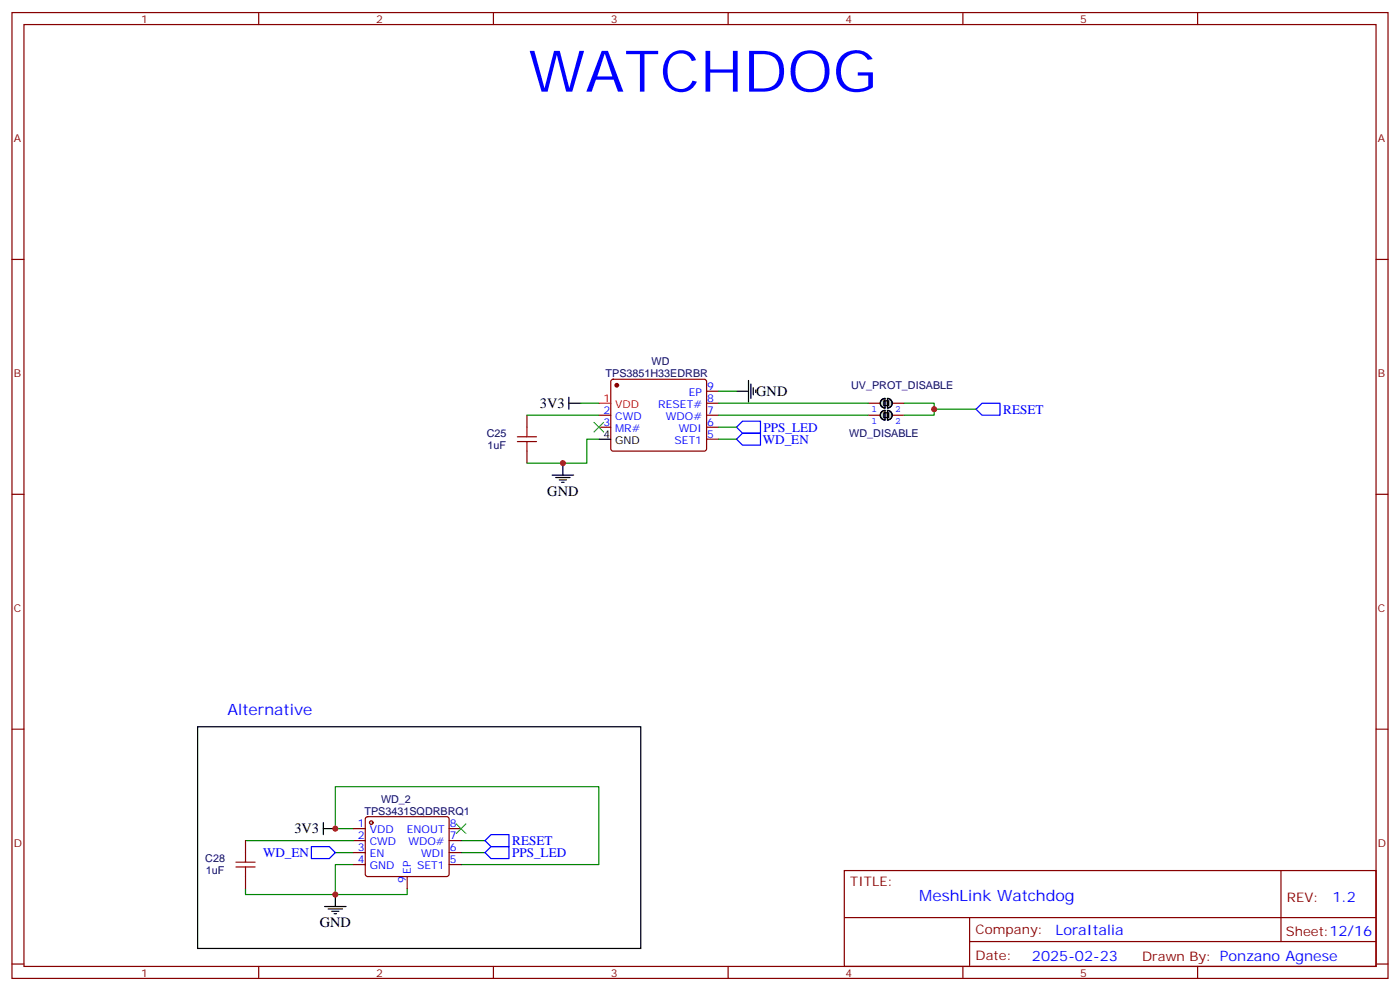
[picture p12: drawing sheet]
<svg xmlns="http://www.w3.org/2000/svg" width="412mm" height="292mm" viewBox="0 0 412 292" stroke-linecap="round" stroke-linejoin="round" font-family="sans-serif">
<path d="M98.8 251h5.3M104.1 254.5h-5.3v8.8h21.1v-1.7M104.1 243.9h-5.3v-12.3h77.6v22.9h-40.6M135.8 251h7.1M135.8 247.5h7.1" fill="none" stroke="#008700" stroke-width=".35"/>
<path d="M91.7 249.2h5.3l1.8 1.8-1.8 1.8h-5.3zM142.9 251l1.7-1.8h5.3v3.6h-5.3zM142.9 247.5l1.7-1.8h5.3v3.5h-5.3z" fill="none" stroke="#00f" stroke-width=".35"/>
<path d="M95.2 243.9h3.6M95.2 242.2v3.5M95.6 266.9h6.4M96.7 267.6h4.2M97.7 268.3h2.1M98.4 269h.7M98.8 263.3v3.6" fill="none" stroke="#000" stroke-width=".35"/>
<path d="M107.8 240.6l.5-.2h23.3l.5 .2 .2 .5-.1 16.5-.6 .5-23.6-.1-.4-.6v-16.3z" fill="none" stroke="#870000" stroke-width=".35"/>
<circle cx="109.4" cy="242.2" r=".53" fill="#ccc" stroke="#870000" stroke-width=".35"/>
<g fill="none" stroke="#870000" stroke-width=".35">
<path d="M3.5 3.7h405.4v284.3h-405.4zM7.1 7.2h398.2v277.3h-398.2zM76.2 3.7v3.5M145.3 3.7v3.5M214.5 3.7v3.5M283.6 3.7v3.5M352.8 3.7v3.5M3.5 76.4h3.6M405.3 76.4h3.6M180.2 111.9l.4-.2h26.8l.5 .2 .2 .5v20l-.7 .4h-27.1l-.4-.7v-19.7zM208.1 118.7h3.6M208.1 115.2h3.6"/>
<path d="M155.2 122.2v3.6M155.2 132.8v3.5M176.4 122.2h3.5M176.4 125.8h3.5M208.1 122.2h3.6M208.1 125.8h3.6M208.1 129.3h3.6M3.5 145.5h3.6M405.3 145.5h3.6M3.5 214.7h3.6M405.3 214.7h3.6M104.1 243.9h3.5"/>
<path d="M104.1 247.5h3.5M104.1 251h3.5M104.1 254.5h3.5M119.9 258.1v3.5M132.3 243.9h3.5M132.3 247.5h3.5M132.3 251h3.5M132.3 254.5h3.5M248.7 256.3h156.6v28.2h-156.6zM377.3 256.3v20.9M248.7 270.1h156.5M285.6 277.2h119.6"/>
<path d="M285.6 270.1v14.2M3.5 283.8h3.6M76.2 284.5v3.5M145.3 284.5v3.5M214.5 284.5v3.5M283.6 284.5v3.5M352.8 284.5v3.5M405.3 283.8h3.6"/>
</g>
<path d="M134.4 242.5l2.8 2.9M137.2 242.5l-2.8 2.9" fill="none" stroke="#3c3" stroke-width=".35"/>
<path d="M152.4 130h5.6M152.4 128.6h5.6M155.2 125.8v2.8M155.2 130v2.8" fill="none" stroke="#a10000" stroke-width=".35"/>
<circle cx="181.7" cy="113.4" r=".53" fill="#870000" stroke="#870000" stroke-width=".35"/>
<path d="M176.4 118.7h3.5" fill="none" stroke="#f00" stroke-width=".35"/>
<path d="M176.4 129.3h3.5" fill="none" stroke="#000" stroke-width=".35"/>
<g fill="#ccc" stroke="#000" stroke-width=".35">
<path d="M259.9 117.6l.8-.3v2.8a1.41 1.41 0 0 1-1.3-1 1.41 1.41 0 0 1 .5-1.5z"/>
<path d="M261.4 117.3a1.41 1.41 0 0 1 1.4 1.4 1.41 1.41 0 0 1-1.4 1.4z"/>
<path d="M260.3 118h1.5v1.4h-1.5z"/>
</g>
<path d="M255.8 118.7h3.5M262.8 118.7h3.5" fill="none" stroke="#870000" stroke-width=".35"/>
<path d="M259.9 117.6l.8-.3v2.8a1.41 1.41 0 0 1-1.3-1 1.41 1.41 0 0 1 .5-1.5zM261.4 117.3a1.41 1.41 0 0 1 1.4 1.4 1.41 1.41 0 0 1-1.4 1.4z" fill="none" stroke="#000" stroke-width=".35"/>
<g fill="#ccc" stroke="#000" stroke-width=".35">
<path d="M259.9 121.1l.8-.3v2.8a1.41 1.41 0 0 1-1.3-.9 1.41 1.41 0 0 1 .5-1.6z"/>
<path d="M261.4 120.8a1.41 1.41 0 0 1 1.4 1.4 1.41 1.41 0 0 1-1.4 1.4z"/>
<path d="M260.3 121.5h1.5v1.4h-1.5z"/>
</g>
<path d="M255.8 122.2h3.5M262.8 122.2h3.5M72.3 247.5v3.5M72.3 258.1v3.5" fill="none" stroke="#870000" stroke-width=".35"/>
<g fill="none" stroke="#000" stroke-width=".35">
<path d="M167.6 118.7h3.5M167.6 116.9v3.6M217 115.2h3.5M220.5 112v6.4M221.2 113.1v4.2M221.9 114.1v2.1M222.6 114.8v.7M162.6 139.9h6.4M165.8 136.3v3.6M259.9 121.1l.8-.3v2.8a1.41 1.41 0 0 1-1.3-.9 1.41 1.41 0 0 1 .5-1.6zM261.4 120.8a1.41 1.41 0 0 1 1.4 1.4 1.41 1.41 0 0 1-1.4 1.4zM163.7 140.6h4.2"/>
<path d="M164.7 141.3h2.2M165.5 142h.7M58.2 214h130.5v65.2h-130.5z"/>
</g>
<path d="M171.1 118.7h5.3M211.7 115.2h5.3M211.7 118.7h44.1M266.3 118.7h8.9v1.8h12.3M155.2 122.2h21.2M176.4 129.3h-3.5v7h-17.7M211.7 125.8h5.3M211.7 129.3h5.3M211.7 122.2h44.1M275.2 120.5v1.7h-8.9M72.3 247.5h31.8M72.3 261.6v1.7h26.5" fill="none" stroke="#008700" stroke-width=".35"/>
<path d="M175 124.4l2.8 2.8M177.8 124.4l-2.8 2.8" fill="none" stroke="#3c3" stroke-width=".35"/>
<path d="M217 125.8l1.7-1.8h5.3v3.5h-5.3zM217 129.3l1.7-1.8h5.3v3.6h-5.3zM287.5 120.5l1.8-1.8h5.3v3.5h-5.3z" fill="none" stroke="#00f" stroke-width=".35"/>
<path d="M69.5 255.2h5.6M69.5 253.8h5.6M72.3 251v2.8M72.3 255.2v2.9" fill="none" stroke="#a10000" stroke-width=".35"/>
<g fill="#c00">
<circle cx="98.8" cy="243.9" r=".88"/>
<circle cx="98.8" cy="263.3" r=".88"/>
<circle cx="165.8" cy="136.3" r=".88"/>
<circle cx="275.2" cy="120.5" r=".88"/>
</g>
<text font-size="16.9" fill="#00f" x="155.7" y="27">WATCHDOG</text>
<g font-size="4.6" fill="#00f">
<text x="67" y="210.4">Alternative</text>
<text x="270.8" y="265.3">MeshLink Watchdog</text>
</g>
<g font-size="4.2">
<text x="222.8" y="116.6">GND</text>
<text x="159" y="120.1">3V3</text>
<text x="161.2" y="145.9">GND</text>
<text x="86.7" y="245.4">3V3</text>
<text x="94.2" y="272.9">GND</text>
</g>
<g font-size="4.2" fill="#00f">
<text x="392.5" y="265.6">1.2</text>
<text x="310.9" y="275.1">LoraItalia</text>
<text x="304" y="282.9">2025-02-23</text>
</g>
<g font-size="3.9" fill="#00f">
<text x="295.5" y="121.8">RESET</text>
<text x="224.7" y="130.6">WD_EN</text>
<text x="224.9" y="127.1">PPS_LED</text>
<text x="150.9" y="248.8">RESET</text>
<text x="77.5" y="252.3">WD_EN</text>
<text x="150.8" y="252.3">PPS_LED</text>
</g>
<g font-size="3.9" fill="#800">
<text x="250.5" y="260.9">TITLE:</text>
<text x="379.1" y="265.6">REV:</text>
<text x="287.4" y="275.1">Company:</text>
<text x="378.7" y="275.7">Sheet:12/16</text>
<text x="287.4" y="282.8">Date:</text>
<text x="336.4" y="282.8">Drawn By: Ponzano Agnese</text>
</g>
<g font-size="3.2" fill="#800">
<text x="41.6" y="6.7">1</text>
<text x="110.8" y="6.7">2</text>
<text x="179.9" y="6.7">3</text>
<text x="249.1" y="6.7">4</text>
<text x="318.2" y="6.7">5</text>
<text x="4.1" y="41.8">A</text>
<text x="405.9" y="41.8">A</text>
<text x="4.1" y="110.9">B</text>
<text x="405.9" y="110.9">B</text>
<text x="4.1" y="180.1">C</text>
<text x="405.9" y="180.1">C</text>
<text x="4.1" y="249.2">D</text>
<text x="405.9" y="249.2">D</text>
<text x="41.6" y="287.5">1</text>
<text x="110.8" y="287.5">2</text>
<text x="179.9" y="287.5">3</text>
<text x="249.1" y="287.5">4</text>
<text x="318.2" y="287.5">5</text>
</g>
<g font-size="3.2" fill="#000080">
<text x="191.9" y="107.4">WD</text>
<text x="178.4" y="111.1">TPS3851H33EDRBR</text>
<text x="250.7" y="114.6">UV_PROT_DISABLE</text>
<text x="143.4" y="128.6">C25</text>
<text x="250.2" y="128.7">WD_DISABLE</text>
<text x="143.6" y="132.2">1uF</text>
<text x="107.4" y="239.8">TPS3431SQDRBRQ1</text>
<text x="112.2" y="236.3">WD_2</text>
<text x="60.5" y="253.9">C28</text>
<text x="60.7" y="257.4">1uF</text>
</g>
<g font-size="3.2" fill="#f00">
<text x="177.7" y="118.4">1</text>
<text x="181.2" y="120.1">VDD</text>
</g>
<g font-size="3.2" fill="#00f">
<text x="202.9" y="116.6">EP</text>
<text x="208.3" y="118.4">8</text>
<text x="208.3" y="114.8">9</text>
<text x="177.7" y="121.9">2</text>
<text x="177.7" y="125.4">3</text>
<text x="181.2" y="123.6">CWD</text>
<text x="193.9" y="120.1">RESET#</text>
<text x="196.2" y="123.6">WDO#</text>
<text x="208.3" y="125.4">6</text>
<text x="208.3" y="121.9">7</text>
<text x="181.2" y="127.2">MR#</text>
<text x="198.7" y="130.7">SET1</text>
<text x="199.9" y="127.2">WDI</text>
<text x="208.3" y="128.9">5</text>
<text x="105.4" y="243.6">1</text>
<text x="108.9" y="245.4">VDD</text>
<text x="119.8" y="245.4">ENOUT</text>
<text x="132.5" y="243.6">8</text>
<text x="105.4" y="247.1">2</text>
<text x="105.4" y="250.6">3</text>
<text x="108.9" y="248.9">CWD</text>
<text x="120.3" y="248.9">WDO#</text>
<text x="132.5" y="250.6">6</text>
<text x="132.5" y="247.1">7</text>
<text x="105.4" y="254.2">4</text>
<text x="108.9" y="252.4">EN</text>
<text x="108.9" y="255.9">GND</text>
<text x="121" y="257.4" transform="rotate(-90 121 257.4)">EP</text>
<text x="122.8" y="255.9">SET1</text>
<text x="124.1" y="252.4">WDI</text>
<text x="132.5" y="254.2">5</text>
<text x="119.6" y="260.1" transform="rotate(-90 119.6 260.1)">9</text>
</g>
<g font-size="3.2">
<text x="177.7" y="128.9">4</text>
<text x="181.2" y="130.7">GND</text>
</g>
<g font-size="2.8" fill="#00f">
<text x="256.7" y="121.4">1</text>
<text x="256.7" y="124.9">1</text>
<text x="263.7" y="121.4">2</text>
<text x="263.7" y="124.9">2</text>
</g>
</svg>
